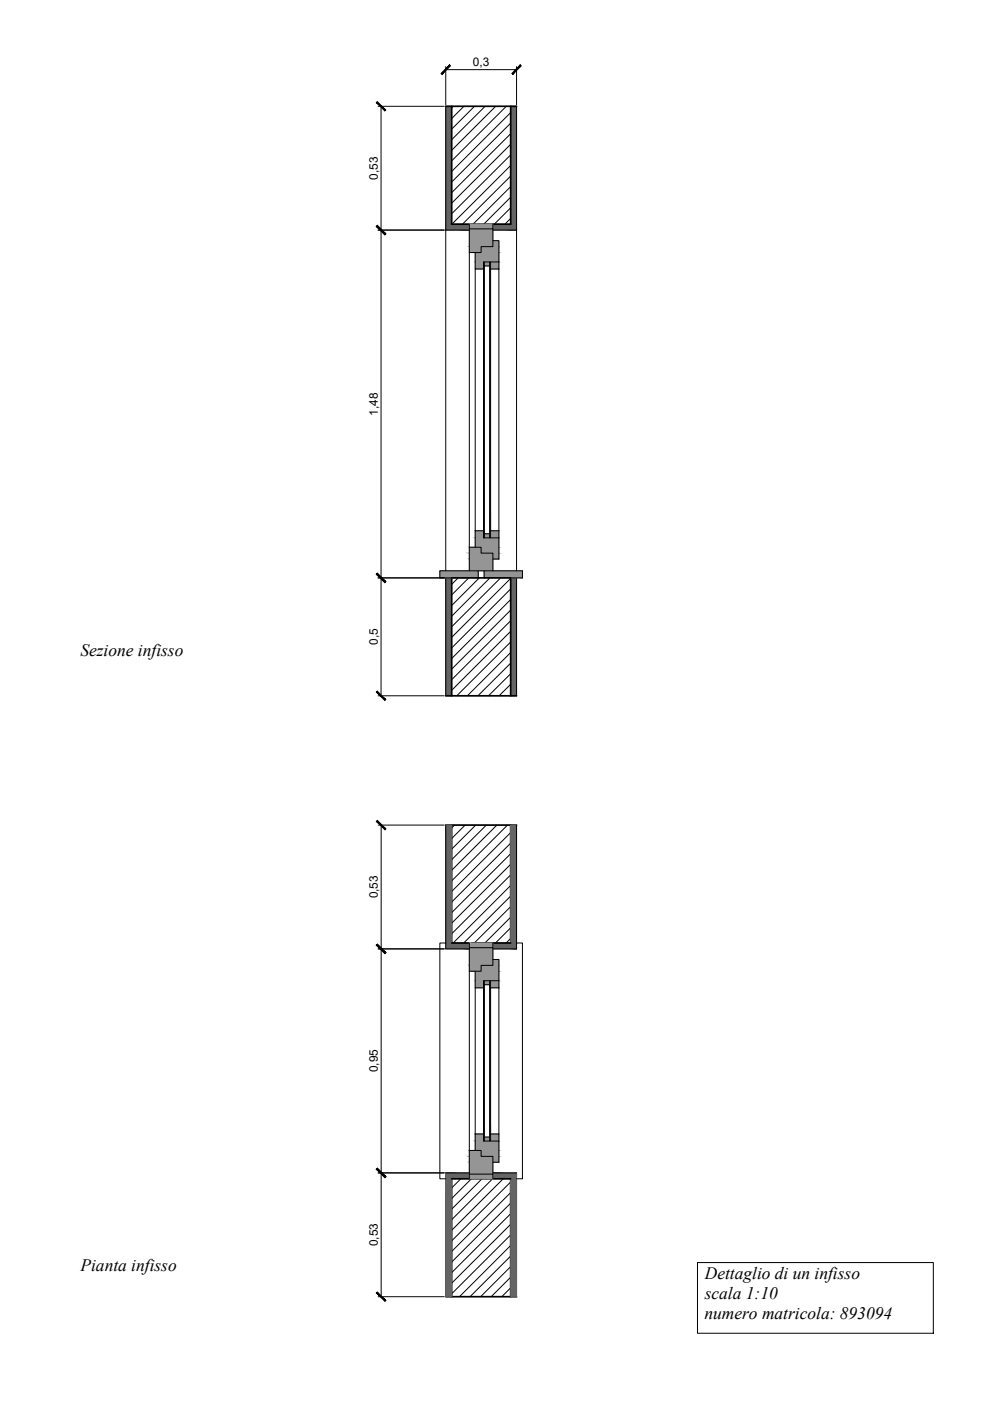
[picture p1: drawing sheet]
<svg xmlns="http://www.w3.org/2000/svg" width="420mm" height="594mm" viewBox="0 0 420 594" stroke-linecap="round" stroke-linejoin="round" font-family="sans-serif">
<!-- layer: muri sezionati -->
<path d="M189 45.1h30M191.5 45.1v50h25v-50M189 295h30M191.5 295v-49.9h25v49.9M189 349.9h30M191.5 349.9v50h25v-50M189 549.9h30M191.5 549.9v-50h25v50" fill="none" stroke="#000" stroke-width=".72"/>
<!-- layer: 0 -->
<g fill="none" stroke="#000" stroke-width=".42">
<path d="M189 28.3v16.1M189 29.5h30M219 28.3v16.1M160.3 45.1h28.1M161.6 45.1v249.9M192.2 45.1l-.7 .7M196.7 45.1l-5.2 5.2M201.2 45.1l-9.7 9.7M205.7 45.1l-14.2 14.2M210.2 45.1l-18.7 18.6M214.6 45.1l-23.1 23.1M216.5 47.7l-25 25"/>
<path d="M216.5 52.2l-25 25M216.5 56.7l-25 25M216.5 61.2l-25 25M216.5 65.7l-25 25M216.5 70.2l-24.9 24.9M216.5 74.7l-20.4 20.4M216.5 79.1l-16 16M160.3 97.6h28.1M216.5 83.6l-11.4 11.5M216.5 88.1l-6.9 7M216.5 92.6l-2.4 2.5M208 111.1v3"/>
<path d="M160.3 245.1h28.1M194.2 245.1l-2.7 2.7M198.7 245.1l-7.2 7.2M203.2 245.1l-11.7 11.7M207.7 245.1l-16.2 16.2M212.2 245.1l-20.7 20.7M216.5 245.3l-25 25M216.5 249.8l-25 25M216.5 254.2l-25 25.1M216.5 258.7l-25 25M216.5 263.2l-25 25M216.5 267.7l-25 25"/>
<path d="M216.5 272.2l-22.9 22.8M216.5 276.7l-18.4 18.3M160.3 295h28.1M216.5 281.2l-13.9 13.8M216.5 285.7l-9.4 9.3M216.5 290.2l-4.9 4.8M216.5 294.7l-.4 .3M160.3 349.9h28.1M161.6 349.9v200M192.7 349.9l-1.2 1.2M197.2 349.9l-5.7 5.7M201.7 349.9l-10.2 10.2"/>
<path d="M206.2 349.9l-14.7 14.7M210.7 349.9l-19.2 19.1M215.2 349.9l-23.7 23.6M216.5 353l-25 25M216.5 357.5l-25 25M216.5 362l-25 25M216.5 366.5l-25 25M216.5 371l-25 25M216.5 375.5l-24.4 24.4M216.5 380l-19.9 19.9M216.5 384.5l-15.4 15.4M216.5 388.9l-10.9 11"/>
<path d="M216.5 393.4l-6.4 6.5M216.5 397.9l-1.9 2M160.3 402.4h28.1M160.3 497.4h28.1M195.4 499.9l-3.9 3.9M199.9 499.9l-8.4 8.3M204.4 499.9l-12.9 12.8M208.8 499.9l-17.3 17.3M213.3 499.9l-21.8 21.8M216.5 501.2l-25 25M216.5 505.7l-25 25M216.5 510.2l-25 25"/>
<path d="M216.5 514.7l-25 25M216.5 519.2l-25 24.9M216.5 523.6l-25 25M216.5 528.1l-21.7 21.8M216.5 532.6l-17.2 17.3M216.5 537.1l-12.7 12.8M295.7 535.4h100v29.9h-100zM160.3 549.9h28.1M216.5 541.6l-8.2 8.3M216.5 546.1l-3.8 3.8"/>
</g>
<!-- layer: da 0.25 -->
<g fill="none" stroke="#000" stroke-width=".42">
<path d="M189 45.1v52.5h10M219 45.1v52.5h-10M199 95.1v2h10v-2M205 114.1v111M205.4 111.1v117M205.4 112.8h2.2M207.6 111.1v117M208 114.1v111M205.4 226.3h2.2M189 245.1v49.9M219 245.1v49.9M189 349.9v52.5h10"/>
<path d="M219 349.9v52.5h-10M199 399.9v2h10v-2M205 418.9v62M205.4 415.9v68M205.4 417.6h2.2M207.6 415.9v68M208 418.9v62M199 499.9v-2h10v2M199 497.4h-10v52.5M205.4 482.2h2.2M209 497.4h10v52.5"/>
</g>
<!-- layer: 0 -->
<g fill="#636466" stroke="#636466" stroke-width=".42">
<path d="M216.5 45.1l2.5 50v-50zM216.5 45.1l2.5 50h-2.5z"/>
<path d="M189 45.1l2.5 50v-50zM189 45.1l2.5 50h-2.5z"/>
<path d="M209 95.1l10 2v-2zM209 95.1l10 2h-10z"/>
<path d="M189 95.1l10 2v-2zM189 95.1l10 2h-10z"/>
<path d="M209 97.1l10 .5v-.5zM209 97.1l10 .5h-10z"/>
<path d="M189 97.1l10 .5v-.5zM189 97.1l10 .5h-10z"/>
<path d="M216.5 245.1l2.5 49.9v-49.9zM216.5 245.1l2.5 49.9h-2.5z"/>
<path d="M189 245.1l2.5 49.9v-49.9zM189 245.1l2.5 49.9h-2.5z"/>
<path d="M216.5 349.9l2.5 50v-50zM216.5 349.9l2.5 50h-2.5z"/>
<path d="M189 349.9l2.5 50v-50zM189 349.9l2.5 50h-2.5z"/>
<path d="M209 399.9l10 2v-2zM209 399.9l10 2h-10z"/>
<path d="M189 399.9l10 2v-2zM189 399.9l10 2h-10z"/>
<path d="M209 401.9l10 .5v-.5zM209 401.9l10 .5h-10z"/>
<path d="M189 401.9l10 .5v-.5zM189 401.9l10 .5h-10z"/>
<path d="M209 497.4l10 .5v-.5zM209 497.4l10 .5h-10z"/>
<path d="M189 497.4l10 .5v-.5zM189 497.4l10 .5h-10z"/>
<path d="M209 497.9l10 2v-2zM209 497.9l10 2h-10z"/>
<path d="M189 497.9l10 2v-2zM189 497.9l10 2h-10z"/>
<path d="M216.5 499.9l2.5 50v-50zM216.5 499.9l2.5 50h-2.5z"/>
<path d="M189 499.9l2.5 50v-50zM189 499.9l2.5 50h-2.5z"/>
</g>
<g fill="#939598" stroke="#939598" stroke-width=".42">
<path d="M199 95.1l10 2v-2zM199 95.1l10 2h-10z"/>
<path d="M209 102.1l2.5 2.5v-2.5zM209 102.1l2.5 2.5h-2.5z"/>
<path d="M199 97.1l10 7.5v-7.5zM199 97.1l10 7.5h-10z"/>
<path d="M204 104.6l7.5 2.5v-2.5zM204 104.6l7.5 2.5h-7.5z"/>
<path d="M199 104.6l5 2.5v-2.5zM199 104.6l5 2.5h-5z"/>
<path d="M201.5 107.1l10 4v-4zM201.5 107.1l10 4h-10z"/>
<path d="M205.4 111.1l2.2 1.7v-1.7zM205.4 111.1l2.2 1.7h-2.2z"/>
<path d="M208 111.1l3.5 3v-3zM208 111.1l3.5 3h-3.5z"/>
<path d="M201.5 111.1l3.5 3v-3zM201.5 111.1l3.5 3h-3.5z"/>
<path d="M208 225.1l3.5 3v-3zM208 225.1l3.5 3h-3.5z"/>
<path d="M205.4 226.3l2.2 1.8v-1.8zM205.4 226.3l2.2 1.8h-2.2z"/>
<path d="M201.5 225.1l3.5 3v-3zM201.5 225.1l3.5 3h-3.5z"/>
<path d="M201.5 228.1l10 4v-4zM201.5 228.1l10 4h-10z"/>
<path d="M204 232.1l7.5 2.5v-2.5zM204 232.1l7.5 2.5h-7.5z"/>
<path d="M199 232.1l5 2.5v-2.5zM199 232.1l5 2.5h-5z"/>
<path d="M209 234.6l2.5 2.5v-2.5zM209 234.6l2.5 2.5h-2.5z"/>
<path d="M199 234.6l10 2.5v-2.5zM199 234.6l10 2.5h-10z"/>
<path d="M199 237.1l10 4.9v-4.9zM199 237.1l10 4.9h-10z"/>
<path d="M205.2 242l16.3 3.1v-3.1zM205.2 242l16.3 3.1h-16.3z"/>
<path d="M186.5 242l16.2 3.1v-3.1zM186.5 242l16.2 3.1h-16.2z"/>
<path d="M199 399.9l10 2v-2zM199 399.9l10 2h-10z"/>
<path d="M209 406.9l2.5 2.4v-2.4zM209 406.9l2.5 2.4h-2.5z"/>
<path d="M199 401.9l10 7.4v-7.4zM199 401.9l10 7.4h-10z"/>
<path d="M204 409.3l7.5 2.5v-2.5zM204 409.3l7.5 2.5h-7.5z"/>
<path d="M199 409.3l5 2.5v-2.5zM199 409.3l5 2.5h-5z"/>
<path d="M201.5 411.8l10 4.1v-4.1zM201.5 411.8l10 4.1h-10z"/>
<path d="M205.4 415.9l2.2 1.7v-1.7zM205.4 415.9l2.2 1.7h-2.2z"/>
<path d="M208 415.9l3.5 3v-3zM208 415.9l3.5 3h-3.5z"/>
<path d="M201.5 415.9l3.5 3v-3zM201.5 415.9l3.5 3h-3.5z"/>
<path d="M208 480.9l3.5 3v-3zM208 480.9l3.5 3h-3.5z"/>
<path d="M205.4 482.2l2.2 1.7v-1.7zM205.4 482.2l2.2 1.7h-2.2z"/>
<path d="M201.5 480.9l3.5 3v-3zM201.5 480.9l3.5 3h-3.5z"/>
<path d="M201.5 483.9l10 3.9v-3.9zM201.5 483.9l10 3.9h-10z"/>
<path d="M204 487.8l7.5 2.5v-2.5zM204 487.8l7.5 2.5h-7.5z"/>
<path d="M199 487.8l5 2.5v-2.5zM199 487.8l5 2.5h-5z"/>
<path d="M209 490.3l2.5 2.5v-2.5zM209 490.3l2.5 2.5h-2.5z"/>
<path d="M199 490.3l10 2.5v-2.5zM199 490.3l10 2.5h-10z"/>
<path d="M199 492.8l10 5.1v-5.1zM199 492.8l10 5.1h-10z"/>
<path d="M199 497.9l10 2v-2zM199 497.9l10 2h-10z"/>
</g>
<!-- layer: da 0.13 -->
<path d="M189 97.6v144.4M219 97.6v144.4M199 107.1v125M201.5 114.1v111M211.5 114.1v111M189 399.9h-2.5v100h2.5M219 399.9h2.5v100h-2.5M199 411.8v76M201.5 418.9v62M211.5 418.9v62" fill="none" stroke="#000" stroke-width=".42"/>
<!-- layer: da 0.35 -->
<g fill="none" stroke="#000" stroke-width=".42">
<path d="M199 97.1v10h5v-2.5h5v-7.5M209 102.1h2.5v9h-6.5v3h-3.5v-7M211.5 111.1v3h-3.5M208 228.1v-3h3.5v12h-2.5M211.5 228.1h-6.5v-3h-3.5v7M191.5 245.1h-5v-3.1h16.2v3.1M199 242v-9.9h5v2.5h5v7.4M202.7 242h2.5M205.2 245.1v-3.1h16.3v3.1h-5M199 401.9v9.9h5v-2.5h5v-7.4M208 415.9v3h3.5v-3M209 406.9h2.5v9h-6.5v3h-3.5v-7.1"/>
<path d="M199 497.9v-10.1h5v2.5h5v7.6M201.5 487.8v-6.9h3.5v3h6.5v8.9h-2.5M208 483.9v-3h3.5v3"/>
</g>
<!-- layer: 0 -->
<g fill="#c7c8ca" stroke="#c7c8ca" stroke-width=".42">
<path d="M207.6 111.1l.4 3v-3zM207.6 111.1l.4 3h-.4z"/>
<path d="M205 111.1l.4 3v-3zM205 111.1l.4 3h-.4z"/>
<path d="M207.6 114.1l.4 111v-111zM207.6 114.1l.4 111h-.4z"/>
<path d="M205 114.1l.4 111v-111zM205 114.1l.4 111h-.4z"/>
<path d="M207.6 225.1l.4 3v-3zM207.6 225.1l.4 3h-.4z"/>
<path d="M205 225.1l.4 3v-3zM205 225.1l.4 3h-.4z"/>
<path d="M207.6 415.9l.4 3v-3zM207.6 415.9l.4 3h-.4z"/>
<path d="M205 415.9l.4 3v-3zM205 415.9l.4 3h-.4z"/>
<path d="M207.6 418.9l.4 62v-62zM207.6 418.9l.4 62h-.4z"/>
<path d="M205 418.9l.4 62v-62zM205 418.9l.4 62h-.4z"/>
<path d="M207.6 480.9l.4 3v-3zM207.6 480.9l.4 3h-.4z"/>
<path d="M205 480.9l.4 3v-3zM205 480.9l.4 3h-.4z"/>
</g>
<g fill="#000" stroke="#000" stroke-width=".42">
<path d="M190.6 27.5l-3.2 4 3.6-3.6zM190.6 27.5l-3.2 4-.4-.4z"/>
<path d="M220.6 27.5l-3.6 3.6 .4 .4zM220.6 27.5l.4 .4-3.6 3.6z"/>
<path d="M159.6 43.5l3.6 3.6 .3-.4zM159.9 43.1l3.6 3.6-3.9-3.2z"/>
<path d="M159.6 96l3.9 3.2-3.6-3.6zM159.6 96l3.9 3.2-.3 .4z"/>
<path d="M159.6 96l3.6 3.6 .3-.4zM159.6 96l.3-.4 3.6 3.6z"/>
<path d="M159.6 243.4l3.9 3.3-3.6-3.6zM159.6 243.4l3.9 3.3-.3 .3z"/>
<path d="M159.6 243.4l3.6 3.6 .3-.3zM159.6 243.4l.3-.3 3.6 3.6z"/>
<path d="M159.6 293.4l3.9 3.3-3.6-3.6zM159.6 293.4l3.9 3.3-.3 .3z"/>
<path d="M159.6 348.3l3.6 3.6 .4-.4zM159.6 348.3l.4-.4 3.6 3.6z"/>
<path d="M159.6 400.8l4 3.2-3.6-3.6zM159.6 400.8l4 3.2-.4 .4z"/>
<path d="M159.6 400.8l3.6 3.6 .4-.4zM159.6 400.8l.4-.4 3.6 3.6z"/>
<path d="M159.6 495.8l4 3.2-3.6-3.6zM159.6 495.8l4 3.2-.4 .3z"/>
<path d="M159.6 495.8l3.6 3.5 .4-.3zM159.6 495.8l.4-.4 3.6 3.6z"/>
<path d="M159.6 548.2l4 3.3-3.6-3.6zM159.6 548.2l4 3.3-.4 .3z"/>
</g>
<g font-size="7.4">
<text x="34.1" y="278.3">Sezione infisso</text>
<text x="34.1" y="538.9">Pianta infisso</text>
<text x="298.8" y="542.4">Dettaglio di un infisso</text>
<text x="298.8" y="550.9">scala 1:10</text>
<text x="298.7" y="559.4">numero matricola: 893094</text>
</g>
<g font-size="5">
<text x="200.5" y="28.2">0,3</text>
<text x="160.2" y="76.2" transform="rotate(-90 160.2 76.2)">0,53</text>
<text x="160.2" y="176.4" transform="rotate(-90 160.2 176.4)">1,48</text>
<text x="160.2" y="273.5" transform="rotate(-90 160.2 273.5)">0,5</text>
<text x="160.2" y="381" transform="rotate(-90 160.2 381)">0,53</text>
<text x="160.2" y="454.7" transform="rotate(-90 160.2 454.7)">0,95</text>
<text x="160.2" y="528.5" transform="rotate(-90 160.2 528.5)">0,53</text>
</g>
</svg>
